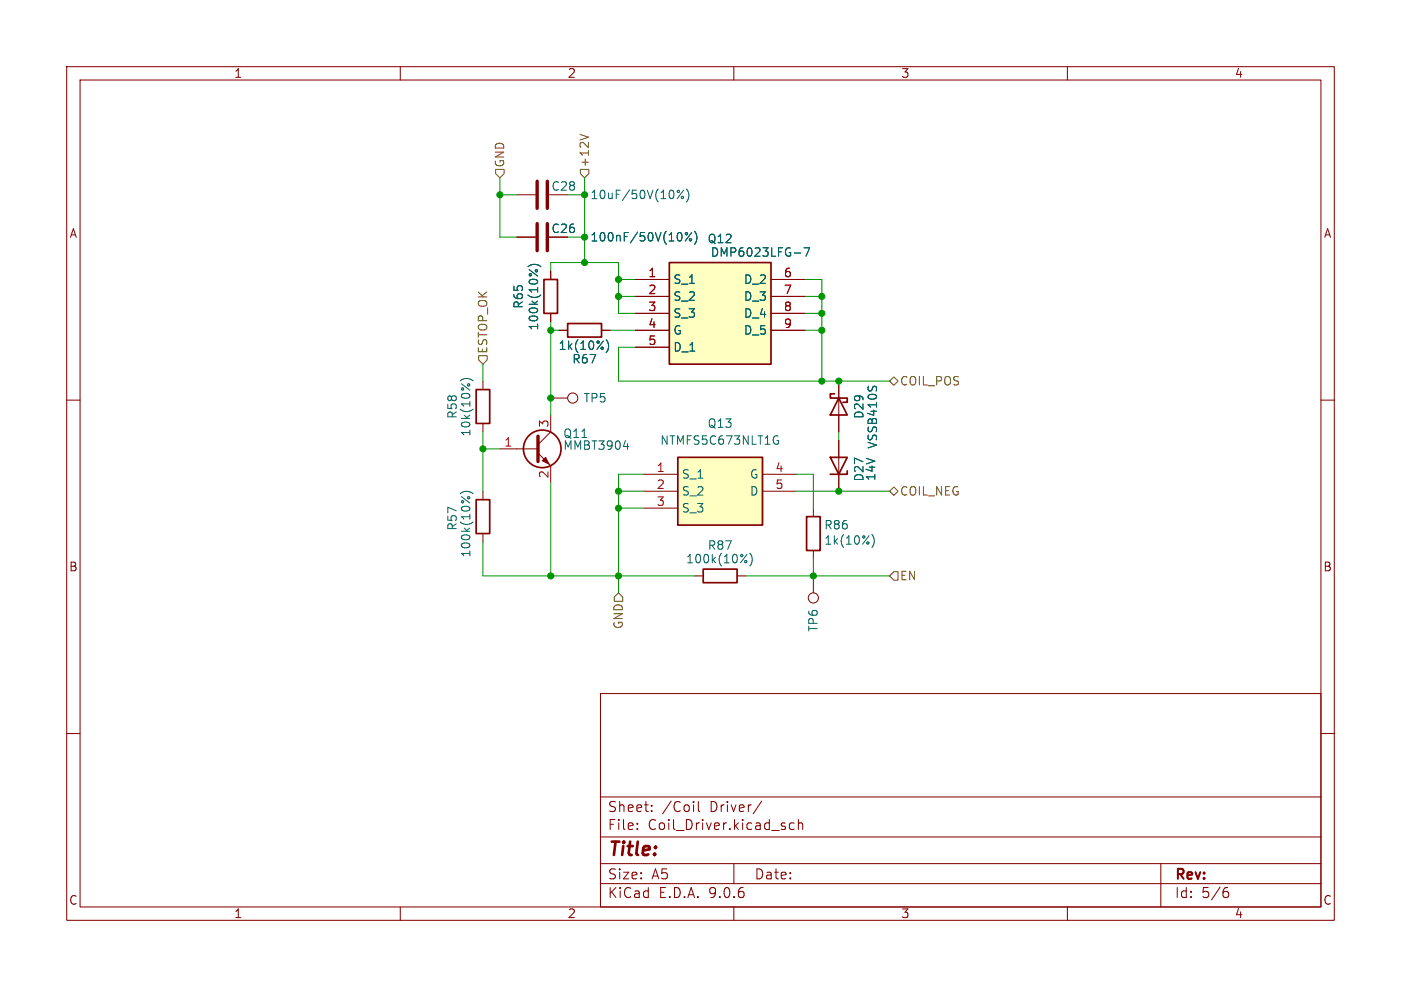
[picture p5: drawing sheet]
(kicad_sch
 (version 20250114)
 (generator "eeschema")
 (generator_version "9.0")
 (paper "A5")
 (lib_symbols
  (symbol "Connector:TestPoint"
   (pin_numbers (hide yes))
   (pin_names
    (offset 0.762) (hide yes)) (exclude_from_sim no) (in_bom yes) (on_board yes)
   (property "Reference" "TP" (at 0 6.858 0) (effects (font (size 1.27 1.27))))
   (property "Value" "TestPoint" (at 0 5.08 0) (effects (font (size 1.27 1.27))))
   (property "Footprint" "" (at 5.08 0 0) (effects (font (size 1.27 1.27)) (hide yes)))
   (property "Datasheet" "~" (at 5.08 0 0) (effects (font (size 1.27 1.27)) (hide yes)))
   (property "Description" "test point" (at 0 0 0) (effects (font (size 1.27 1.27)) (hide yes)))
   (symbol "TestPoint_0_1"
    (circle (center 0 3.302) (radius 0.762) (stroke (width 0) (type default)) (fill (type none))))
   (symbol "TestPoint_1_1"
    (pin passive line (at 0 0 90) (length 2.54) (name "1" (effects (font (size 1.27 1.27)))) (number "1" (effects (font (size 1.27 1.27))))))
   (embedded_fonts no))
  (symbol "DMP6023LFG-7:DMP6023LFG-7" (exclude_from_sim no) (in_bom yes) (on_board yes)
   (property "Reference" "Q" (at 21.59 7.62 0) (effects (font (size 1.27 1.27)) (justify left top)))
   (property "Value" "DMP6023LFG-7" (at 21.59 5.08 0) (effects (font (size 1.27 1.27)) (justify left top)))
   (property "Footprint" "DMP4013LFG7" (at 21.59 -94.92 0) (effects (font (size 1.27 1.27)) (justify left top) (hide yes)))
   (property "Datasheet" "https://www.diodes.com//assets/Datasheets/DMP6023LFG.pdf" (at 21.59 -194.92 0) (effects (font (size 1.27 1.27)) (justify left top) (hide yes)))
   (property "Description" "MOSFET P-Ch 60V Enh Mode 20Vgs 53.1nC 2569pF" (at 0 0 0) (effects (font (size 1.27 1.27)) (hide yes)))
   (property "Height" "0.8" (at 21.59 -394.92 0) (effects (font (size 1.27 1.27)) (justify left top) (hide yes)))
   (property "Mouser Part Number" "621-DMP6023LFG-7" (at 21.59 -494.92 0) (effects (font (size 1.27 1.27)) (justify left top) (hide yes)))
   (property "Mouser Price/Stock" "https://www.mouser.co.uk/ProductDetail/Diodes-Incorporated/DMP6023LFG-7?qs=jXf%2FRVhl83b2UMgqtPawqQ%3D%3D" (at 21.59 -594.92 0) (effects (font (size 1.27 1.27)) (justify left top) (hide yes)))
   (property "Manufacturer_Name" "Diodes Incorporated" (at 21.59 -694.92 0) (effects (font (size 1.27 1.27)) (justify left top) (hide yes)))
   (property "Manufacturer_Part_Number" "DMP6023LFG-7" (at 21.59 -794.92 0) (effects (font (size 1.27 1.27)) (justify left top) (hide yes)))
   (symbol "DMP6023LFG-7_1_1"
    (rectangle (start 5.08 2.54) (end 20.32 -12.7) (stroke (width 0.254) (type default)) (fill (type background)))
    (pin passive line (at 0 0 0) (length 5.08) (name "S_1" (effects (font (size 1.27 1.27)))) (number "1" (effects (font (size 1.27 1.27)))))
    (pin passive line (at 0 -2.54 0) (length 5.08) (name "S_2" (effects (font (size 1.27 1.27)))) (number "2" (effects (font (size 1.27 1.27)))))
    (pin passive line (at 0 -5.08 0) (length 5.08) (name "S_3" (effects (font (size 1.27 1.27)))) (number "3" (effects (font (size 1.27 1.27)))))
    (pin passive line (at 0 -7.62 0) (length 5.08) (name "G" (effects (font (size 1.27 1.27)))) (number "4" (effects (font (size 1.27 1.27)))))
    (pin passive line (at 0 -10.16 0) (length 5.08) (name "D_1" (effects (font (size 1.27 1.27)))) (number "5" (effects (font (size 1.27 1.27)))))
    (pin passive line (at 25.4 0 180) (length 5.08) (name "D_2" (effects (font (size 1.27 1.27)))) (number "6" (effects (font (size 1.27 1.27)))))
    (pin passive line (at 25.4 -2.54 180) (length 5.08) (name "D_3" (effects (font (size 1.27 1.27)))) (number "7" (effects (font (size 1.27 1.27)))))
    (pin passive line (at 25.4 -5.08 180) (length 5.08) (name "D_4" (effects (font (size 1.27 1.27)))) (number "8" (effects (font (size 1.27 1.27)))))
    (pin passive line (at 25.4 -7.62 180) (length 5.08) (name "D_5" (effects (font (size 1.27 1.27)))) (number "9" (effects (font (size 1.27 1.27))))))
   (embedded_fonts no))
  (symbol "Device:C"
   (pin_numbers (hide yes))
   (pin_names
    (offset 0.254)) (exclude_from_sim no) (in_bom yes) (on_board yes)
   (property "Reference" "C" (at 0.635 2.54 0) (effects (font (size 1.27 1.27)) (justify left)))
   (property "Value" "C" (at 0.635 -2.54 0) (effects (font (size 1.27 1.27)) (justify left)))
   (property "Footprint" "" (at 0.9652 -3.81 0) (effects (font (size 1.27 1.27)) (hide yes)))
   (property "Datasheet" "~" (at 0 0 0) (effects (font (size 1.27 1.27)) (hide yes)))
   (property "Description" "Unpolarized capacitor" (at 0 0 0) (effects (font (size 1.27 1.27)) (hide yes)))
   (symbol "C_0_1"
    (polyline (pts (xy -2.032 0.762) (xy 2.032 0.762)) (stroke (width 0.508) (type default)) (fill (type none)))
    (polyline (pts (xy -2.032 -0.762) (xy 2.032 -0.762)) (stroke (width 0.508) (type default)) (fill (type none))))
   (symbol "C_1_1"
    (pin passive line (at 0 3.81 270) (length 2.794) (name "~" (effects (font (size 1.27 1.27)))) (number "1" (effects (font (size 1.27 1.27)))))
    (pin passive line (at 0 -3.81 90) (length 2.794) (name "~" (effects (font (size 1.27 1.27)))) (number "2" (effects (font (size 1.27 1.27))))))
   (embedded_fonts no))
  (symbol "Device:D_Schottky"
   (pin_numbers (hide yes))
   (pin_names
    (offset 1.016) (hide yes)) (exclude_from_sim no) (in_bom yes) (on_board yes)
   (property "Reference" "D" (at 0 2.54 0) (effects (font (size 1.27 1.27))))
   (property "Value" "D_Schottky" (at 0 -2.54 0) (effects (font (size 1.27 1.27))))
   (property "Footprint" "" (at 0 0 0) (effects (font (size 1.27 1.27)) (hide yes)))
   (property "Datasheet" "~" (at 0 0 0) (effects (font (size 1.27 1.27)) (hide yes)))
   (property "Description" "Schottky diode" (at 0 0 0) (effects (font (size 1.27 1.27)) (hide yes)))
   (symbol "D_Schottky_0_1"
    (polyline (pts (xy -1.905 0.635) (xy -1.905 1.27) (xy -1.27 1.27) (xy -1.27 -1.27) (xy -0.635 -1.27) (xy -0.635 -0.635)) (stroke (width 0.254) (type default)) (fill (type none)))
    (polyline (pts (xy 1.27 1.27) (xy 1.27 -1.27) (xy -1.27 0) (xy 1.27 1.27)) (stroke (width 0.254) (type default)) (fill (type none)))
    (polyline (pts (xy 1.27 0) (xy -1.27 0)) (stroke (width 0) (type default)) (fill (type none))))
   (symbol "D_Schottky_1_1"
    (pin passive line (at -3.81 0 0) (length 2.54) (name "K" (effects (font (size 1.27 1.27)))) (number "1" (effects (font (size 1.27 1.27)))))
    (pin passive line (at 3.81 0 180) (length 2.54) (name "A" (effects (font (size 1.27 1.27)))) (number "2" (effects (font (size 1.27 1.27))))))
   (embedded_fonts no))
  (symbol "Device:D_Zener"
   (pin_numbers (hide yes))
   (pin_names
    (offset 1.016) (hide yes)) (exclude_from_sim no) (in_bom yes) (on_board yes)
   (property "Reference" "D" (at 0 2.54 0) (effects (font (size 1.27 1.27))))
   (property "Value" "D_Zener" (at 0 -2.54 0) (effects (font (size 1.27 1.27))))
   (property "Footprint" "" (at 0 0 0) (effects (font (size 1.27 1.27)) (hide yes)))
   (property "Datasheet" "~" (at 0 0 0) (effects (font (size 1.27 1.27)) (hide yes)))
   (property "Description" "Zener diode" (at 0 0 0) (effects (font (size 1.27 1.27)) (hide yes)))
   (symbol "D_Zener_0_1"
    (polyline (pts (xy -1.27 -1.27) (xy -1.27 1.27) (xy -0.762 1.27)) (stroke (width 0.254) (type default)) (fill (type none)))
    (polyline (pts (xy 1.27 0) (xy -1.27 0)) (stroke (width 0) (type default)) (fill (type none)))
    (polyline (pts (xy 1.27 -1.27) (xy 1.27 1.27) (xy -1.27 0) (xy 1.27 -1.27)) (stroke (width 0.254) (type default)) (fill (type none))))
   (symbol "D_Zener_1_1"
    (pin passive line (at -3.81 0 0) (length 2.54) (name "K" (effects (font (size 1.27 1.27)))) (number "1" (effects (font (size 1.27 1.27)))))
    (pin passive line (at 3.81 0 180) (length 2.54) (name "A" (effects (font (size 1.27 1.27)))) (number "2" (effects (font (size 1.27 1.27))))))
   (embedded_fonts no))
  (symbol "Device:R"
   (pin_numbers (hide yes))
   (pin_names
    (offset 0)) (exclude_from_sim no) (in_bom yes) (on_board yes)
   (property "Reference" "R" (at 2.032 0 90) (effects (font (size 1.27 1.27))))
   (property "Value" "R" (at 0 0 90) (effects (font (size 1.27 1.27))))
   (property "Footprint" "" (at -1.778 0 90) (effects (font (size 1.27 1.27)) (hide yes)))
   (property "Datasheet" "~" (at 0 0 0) (effects (font (size 1.27 1.27)) (hide yes)))
   (property "Description" "Resistor" (at 0 0 0) (effects (font (size 1.27 1.27)) (hide yes)))
   (symbol "R_0_1"
    (rectangle (start -1.016 -2.54) (end 1.016 2.54) (stroke (width 0.254) (type default)) (fill (type none))))
   (symbol "R_1_1"
    (pin passive line (at 0 3.81 270) (length 1.27) (name "~" (effects (font (size 1.27 1.27)))) (number "1" (effects (font (size 1.27 1.27)))))
    (pin passive line (at 0 -3.81 90) (length 1.27) (name "~" (effects (font (size 1.27 1.27)))) (number "2" (effects (font (size 1.27 1.27))))))
   (embedded_fonts no))
  (symbol "NTMFS5C673NLT1G:NTMFS5C673NLT1G" (exclude_from_sim no) (in_bom yes) (on_board yes)
   (property "Reference" "Q" (at 19.05 7.62 0) (effects (font (size 1.27 1.27)) (justify left top)))
   (property "Value" "NTMFS5C673NLT1G" (at 19.05 5.08 0) (effects (font (size 1.27 1.27)) (justify left top)))
   (property "Footprint" "NRVTS10100EMFST1G" (at 19.05 -94.92 0) (effects (font (size 1.27 1.27)) (justify left top) (hide yes)))
   (property "Datasheet" "https://www.onsemi.com/pub/Collateral/NTMFS5C673NL-D.PDF" (at 19.05 -194.92 0) (effects (font (size 1.27 1.27)) (justify left top) (hide yes)))
   (property "Description" "Low RDS(on); Low input capacitance; Maximum junction temperature of 175C; RoHS Compliant" (at 0 0 0) (effects (font (size 1.27 1.27)) (hide yes)))
   (property "Height" "" (at 19.05 -394.92 0) (effects (font (size 1.27 1.27)) (justify left top) (hide yes)))
   (property "Mouser Part Number" "863-NTMFS5C673NLT1G" (at 19.05 -494.92 0) (effects (font (size 1.27 1.27)) (justify left top) (hide yes)))
   (property "Mouser Price/Stock" "https://www.mouser.co.uk/ProductDetail/onsemi/NTMFS5C673NLT1G?qs=tCMd4XlZ%2FiAxxjsFaegWng%3D%3D" (at 19.05 -594.92 0) (effects (font (size 1.27 1.27)) (justify left top) (hide yes)))
   (property "Manufacturer_Name" "onsemi" (at 19.05 -694.92 0) (effects (font (size 1.27 1.27)) (justify left top) (hide yes)))
   (property "Manufacturer_Part_Number" "NTMFS5C673NLT1G" (at 19.05 -794.92 0) (effects (font (size 1.27 1.27)) (justify left top) (hide yes)))
   (symbol "NTMFS5C673NLT1G_1_1"
    (rectangle (start 5.08 2.54) (end 17.78 -7.62) (stroke (width 0.254) (type default)) (fill (type background)))
    (pin passive line (at 0 0 0) (length 5.08) (name "S_1" (effects (font (size 1.27 1.27)))) (number "1" (effects (font (size 1.27 1.27)))))
    (pin passive line (at 0 -2.54 0) (length 5.08) (name "S_2" (effects (font (size 1.27 1.27)))) (number "2" (effects (font (size 1.27 1.27)))))
    (pin passive line (at 0 -5.08 0) (length 5.08) (name "S_3" (effects (font (size 1.27 1.27)))) (number "3" (effects (font (size 1.27 1.27)))))
    (pin passive line (at 22.86 0 180) (length 5.08) (name "G" (effects (font (size 1.27 1.27)))) (number "4" (effects (font (size 1.27 1.27)))))
    (pin passive line (at 22.86 -2.54 180) (length 5.08) (name "D" (effects (font (size 1.27 1.27)))) (number "5" (effects (font (size 1.27 1.27))))))
   (embedded_fonts no))
  (symbol "Transistor_BJT:MMBT3904"
   (pin_names
    (offset 0) (hide yes)) (exclude_from_sim no) (in_bom yes) (on_board yes)
   (property "Reference" "Q" (at 5.08 1.905 0) (effects (font (size 1.27 1.27)) (justify left)))
   (property "Value" "MMBT3904" (at 5.08 0 0) (effects (font (size 1.27 1.27)) (justify left)))
   (property "Footprint" "Package_TO_SOT_SMD:SOT-23" (at 5.08 -1.905 0) (effects (font (size 1.27 1.27)
    (italic yes)) (justify left) (hide yes)))
   (property "Datasheet" "https://www.onsemi.com/pdf/datasheet/pzt3904-d.pdf" (at 0 0 0) (effects (font (size 1.27 1.27)) (justify left) (hide yes)))
   (property "Description" "0.2A Ic, 40V Vce, Small Signal NPN Transistor, SOT-23" (at 0 0 0) (effects (font (size 1.27 1.27)) (hide yes)))
   (symbol "MMBT3904_0_1"
    (polyline (pts (xy -2.54 0) (xy 0.635 0)) (stroke (width 0) (type default)) (fill (type none)))
    (polyline (pts (xy 0.635 1.905) (xy 0.635 -1.905)) (stroke (width 0.508) (type default)) (fill (type none)))
    (circle (center 1.27 0) (radius 2.8194) (stroke (width 0.254) (type default)) (fill (type none))))
   (symbol "MMBT3904_1_1"
    (polyline (pts (xy 0.635 0.635) (xy 2.54 2.54)) (stroke (width 0) (type default)) (fill (type none)))
    (polyline (pts (xy 0.635 -0.635) (xy 2.54 -2.54)) (stroke (width 0) (type default)) (fill (type none)))
    (polyline (pts (xy 1.27 -1.778) (xy 1.778 -1.27) (xy 2.286 -2.286) (xy 1.27 -1.778)) (stroke (width 0) (type default)) (fill (type outline)))
    (pin input line (at -5.08 0 0) (length 2.54) (name "B" (effects (font (size 1.27 1.27)))) (number "1" (effects (font (size 1.27 1.27)))))
    (pin passive line (at 2.54 5.08 270) (length 2.54) (name "C" (effects (font (size 1.27 1.27)))) (number "3" (effects (font (size 1.27 1.27)))))
    (pin passive line (at 2.54 -5.08 90) (length 2.54) (name "E" (effects (font (size 1.27 1.27)))) (number "2" (effects (font (size 1.27 1.27))))))
   (embedded_fonts no)))
 (junction
  (at 92.71 44.45)
  (diameter 0)
  (color 0 0 0 0))
 (junction
  (at 92.71 86.36)
  (diameter 0)
  (color 0 0 0 0))
 (junction
  (at 87.63 35.56)
  (diameter 0)
  (color 0 0 0 0))
 (junction
  (at 72.39 67.31)
  (diameter 0)
  (color 0 0 0 0))
 (junction
  (at 123.19 57.15)
  (diameter 0)
  (color 0 0 0 0))
 (junction
  (at 123.19 46.99)
  (diameter 0)
  (color 0 0 0 0))
 (junction
  (at 123.19 44.45)
  (diameter 0)
  (color 0 0 0 0))
 (junction
  (at 87.63 29.21)
  (diameter 0)
  (color 0 0 0 0))
 (junction
  (at 92.71 41.91)
  (diameter 0)
  (color 0 0 0 0))
 (junction
  (at 82.55 59.69)
  (diameter 0)
  (color 0 0 0 0))
 (junction
  (at 121.92 86.36)
  (diameter 0)
  (color 0 0 0 0))
 (junction
  (at 92.71 76.2)
  (diameter 0)
  (color 0 0 0 0))
 (junction
  (at 125.73 73.66)
  (diameter 0)
  (color 0 0 0 0))
 (junction
  (at 123.19 49.53)
  (diameter 0)
  (color 0 0 0 0))
 (junction
  (at 74.93 29.21)
  (diameter 0)
  (color 0 0 0 0))
 (junction
  (at 82.55 49.53)
  (diameter 0)
  (color 0 0 0 0))
 (junction
  (at 125.73 57.15)
  (diameter 0)
  (color 0 0 0 0))
 (junction
  (at 87.63 39.37)
  (diameter 0)
  (color 0 0 0 0))
 (junction
  (at 92.71 73.66)
  (diameter 0)
  (color 0 0 0 0))
 (junction
  (at 82.55 86.36)
  (diameter 0)
  (color 0 0 0 0))
 (wire
  (pts (xy 92.71 57.15) (xy 123.19 57.15))
  (stroke (width 0) (type default)))
 (wire
  (pts (xy 72.39 67.31) (xy 74.93 67.31))
  (stroke (width 0) (type default)))
 (wire
  (pts (xy 121.92 76.2) (xy 121.92 71.12))
  (stroke (width 0) (type default)))
 (wire
  (pts (xy 82.55 49.53) (xy 83.82 49.53))
  (stroke (width 0) (type default)))
 (wire
  (pts (xy 92.71 44.45) (xy 95.25 44.45))
  (stroke (width 0) (type default)))
 (wire
  (pts (xy 92.71 73.66) (xy 96.52 73.66))
  (stroke (width 0) (type default)))
 (wire
  (pts (xy 72.39 54.61) (xy 72.39 57.15))
  (stroke (width 0) (type default)))
 (wire
  (pts (xy 92.71 39.37) (xy 92.71 41.91))
  (stroke (width 0) (type default)))
 (wire
  (pts (xy 72.39 73.66) (xy 72.39 67.31))
  (stroke (width 0) (type default)))
 (wire
  (pts (xy 92.71 71.12) (xy 92.71 73.66))
  (stroke (width 0) (type default)))
 (wire
  (pts (xy 87.63 29.21) (xy 87.63 35.56))
  (stroke (width 0) (type default)))
 (wire
  (pts (xy 87.63 26.67) (xy 87.63 29.21))
  (stroke (width 0) (type default)))
 (wire
  (pts (xy 74.93 29.21) (xy 77.47 29.21))
  (stroke (width 0) (type default)))
 (wire
  (pts (xy 92.71 52.07) (xy 92.71 57.15))
  (stroke (width 0) (type default)))
 (wire
  (pts (xy 82.55 49.53) (xy 82.55 48.26))
  (stroke (width 0) (type default)))
 (wire
  (pts (xy 133.35 73.66) (xy 125.73 73.66))
  (stroke (width 0) (type default)))
 (wire
  (pts (xy 74.93 29.21) (xy 74.93 35.56))
  (stroke (width 0) (type default)))
 (wire
  (pts (xy 119.38 73.66) (xy 125.73 73.66))
  (stroke (width 0) (type default)))
 (wire
  (pts (xy 123.19 41.91) (xy 123.19 44.45))
  (stroke (width 0) (type default)))
 (wire
  (pts (xy 74.93 26.67) (xy 74.93 29.21))
  (stroke (width 0) (type default)))
 (wire
  (pts (xy 82.55 49.53) (xy 82.55 59.69))
  (stroke (width 0) (type default)))
 (wire
  (pts (xy 95.25 52.07) (xy 92.71 52.07))
  (stroke (width 0) (type default)))
 (wire
  (pts (xy 92.71 73.66) (xy 92.71 76.2))
  (stroke (width 0) (type default)))
 (wire
  (pts (xy 82.55 86.36) (xy 92.71 86.36))
  (stroke (width 0) (type default)))
 (wire
  (pts (xy 92.71 46.99) (xy 95.25 46.99))
  (stroke (width 0) (type default)))
 (wire
  (pts (xy 121.92 86.36) (xy 121.92 83.82))
  (stroke (width 0) (type default)))
 (wire
  (pts (xy 74.93 35.56) (xy 77.47 35.56))
  (stroke (width 0) (type default)))
 (wire
  (pts (xy 120.65 46.99) (xy 123.19 46.99))
  (stroke (width 0) (type default)))
 (wire
  (pts (xy 96.52 71.12) (xy 92.71 71.12))
  (stroke (width 0) (type default)))
 (wire
  (pts (xy 123.19 46.99) (xy 123.19 49.53))
  (stroke (width 0) (type default)))
 (wire
  (pts (xy 85.09 29.21) (xy 87.63 29.21))
  (stroke (width 0) (type default)))
 (wire
  (pts (xy 123.19 44.45) (xy 123.19 46.99))
  (stroke (width 0) (type default)))
 (wire
  (pts (xy 92.71 41.91) (xy 92.71 44.45))
  (stroke (width 0) (type default)))
 (wire
  (pts (xy 91.44 49.53) (xy 95.25 49.53))
  (stroke (width 0) (type default)))
 (wire
  (pts (xy 119.38 71.12) (xy 121.92 71.12))
  (stroke (width 0) (type default)))
 (wire
  (pts (xy 72.39 86.36) (xy 82.55 86.36))
  (stroke (width 0) (type default)))
 (wire
  (pts (xy 120.65 44.45) (xy 123.19 44.45))
  (stroke (width 0) (type default)))
 (wire
  (pts (xy 95.25 41.91) (xy 92.71 41.91))
  (stroke (width 0) (type default)))
 (wire
  (pts (xy 92.71 44.45) (xy 92.71 46.99))
  (stroke (width 0) (type default)))
 (wire
  (pts (xy 125.73 64.77) (xy 125.73 66.04))
  (stroke (width 0) (type default)))
 (wire
  (pts (xy 87.63 39.37) (xy 92.71 39.37))
  (stroke (width 0) (type default)))
 (wire
  (pts (xy 92.71 86.36) (xy 92.71 76.2))
  (stroke (width 0) (type default)))
 (wire
  (pts (xy 120.65 41.91) (xy 123.19 41.91))
  (stroke (width 0) (type default)))
 (wire
  (pts (xy 92.71 88.9) (xy 92.71 86.36))
  (stroke (width 0) (type default)))
 (wire
  (pts (xy 133.35 86.36) (xy 121.92 86.36))
  (stroke (width 0) (type default)))
 (wire
  (pts (xy 120.65 49.53) (xy 123.19 49.53))
  (stroke (width 0) (type default)))
 (wire
  (pts (xy 82.55 39.37) (xy 87.63 39.37))
  (stroke (width 0) (type default)))
 (wire
  (pts (xy 82.55 72.39) (xy 82.55 86.36))
  (stroke (width 0) (type default)))
 (wire
  (pts (xy 87.63 35.56) (xy 87.63 39.37))
  (stroke (width 0) (type default)))
 (wire
  (pts (xy 92.71 76.2) (xy 96.52 76.2))
  (stroke (width 0) (type default)))
 (wire
  (pts (xy 123.19 57.15) (xy 125.73 57.15))
  (stroke (width 0) (type default)))
 (wire
  (pts (xy 82.55 59.69) (xy 82.55 62.23))
  (stroke (width 0) (type default)))
 (wire
  (pts (xy 123.19 57.15) (xy 123.19 49.53))
  (stroke (width 0) (type default)))
 (wire
  (pts (xy 72.39 64.77) (xy 72.39 67.31))
  (stroke (width 0) (type default)))
 (wire
  (pts (xy 82.55 40.64) (xy 82.55 39.37))
  (stroke (width 0) (type default)))
 (wire
  (pts (xy 72.39 81.28) (xy 72.39 86.36))
  (stroke (width 0) (type default)))
 (wire
  (pts (xy 111.76 86.36) (xy 121.92 86.36))
  (stroke (width 0) (type default)))
 (wire
  (pts (xy 133.35 57.15) (xy 125.73 57.15))
  (stroke (width 0) (type default)))
 (wire
  (pts (xy 85.09 35.56) (xy 87.63 35.56))
  (stroke (width 0) (type default)))
 (wire
  (pts (xy 92.71 86.36) (xy 104.14 86.36))
  (stroke (width 0) (type default)))
 (hierarchical_label "COIL_POS"
  (shape bidirectional)
  (at 133.35 57.15 0)
  (effects (font (size 1.27 1.27)) (justify left)))
 (hierarchical_label "COIL_NEG"
  (shape bidirectional)
  (at 133.35 73.66 0)
  (effects (font (size 1.27 1.27)) (justify left)))
 (hierarchical_label "EN"
  (shape input)
  (at 133.35 86.36 0)
  (effects (font (size 1.27 1.27)) (justify left)))
 (hierarchical_label "GND"
  (shape input)
  (at 92.71 88.9 270)
  (effects (font (size 1.27 1.27)) (justify right)))
 (hierarchical_label "+12V"
  (shape input)
  (at 87.63 26.67 90)
  (effects (font (size 1.27 1.27)) (justify left)))
 (hierarchical_label "GND"
  (shape input)
  (at 74.93 26.67 90)
  (effects (font (size 1.27 1.27)) (justify left)))
 (hierarchical_label "ESTOP_OK"
  (shape input)
  (at 72.39 54.61 90)
  (effects (font (size 1.27 1.27)) (justify left)))
 (symbol
  (lib_id "Device:R")
  (at 121.92 80.01 0)
  (mirror x)
  (unit 1)
  (exclude_from_sim no)
  (in_bom yes)
  (on_board yes)
  (dnp no)
  (property "Reference" "R86" (at 123.444 78.74 0) (effects (font (size 1.27 1.27)) (justify left)))
  (property "Value" "1k(10%)" (at 123.444 81.026 0) (effects (font (size 1.27 1.27)) (justify left)))
  (property "Footprint" "Resistor_SMD:R_0402_1005Metric" (at 120.142 80.01 90) (effects (font (size 1.27 1.27)) (hide yes)))
  (property "Datasheet" "~" (at 121.92 80.01 0) (effects (font (size 1.27 1.27)) (hide yes)))
  (property "Description" "Resistor" (at 121.92 80.01 0) (effects (font (size 1.27 1.27)) (hide yes)))
  (pin "1")
  (pin "2"))
 (symbol
  (lib_id "Device:R")
  (at 107.95 86.36 90)
  (mirror x)
  (unit 1)
  (exclude_from_sim no)
  (in_bom yes)
  (on_board yes)
  (dnp no)
  (property "Reference" "R87" (at 107.95 81.788 90) (effects (font (size 1.27 1.27))))
  (property "Value" "100k(10%)" (at 107.95 83.82 90) (effects (font (size 1.27 1.27))))
  (property "Footprint" "Resistor_SMD:R_0402_1005Metric" (at 107.95 84.582 90) (effects (font (size 1.27 1.27)) (hide yes)))
  (property "Datasheet" "~" (at 107.95 86.36 0) (effects (font (size 1.27 1.27)) (hide yes)))
  (property "Description" "Resistor" (at 107.95 86.36 0) (effects (font (size 1.27 1.27)) (hide yes)))
  (pin "1")
  (pin "2"))
 (symbol
  (lib_id "Transistor_BJT:MMBT3904")
  (at 80.01 67.31 0)
  (unit 1)
  (exclude_from_sim no)
  (in_bom yes)
  (on_board yes)
  (dnp no)
  (property "Reference" "Q11" (at 84.328 65.024 0) (effects (font (size 1.27 1.27)) (justify left)))
  (property "Value" "MMBT3904" (at 84.328 66.8019 0) (effects (font (size 1.27 1.27)) (justify left)))
  (property "Footprint" "Package_TO_SOT_SMD:SOT-23" (at 85.09 69.215 0) (effects (font (size 1.27 1.27)
    (italic yes)) (justify left) (hide yes)))
  (property "Datasheet" "https://www.onsemi.com/pdf/datasheet/pzt3904-d.pdf" (at 80.01 67.31 0) (effects (font (size 1.27 1.27)) (justify left) (hide yes)))
  (property "Description" "0.2A Ic, 40V Vce, Small Signal NPN Transistor, SOT-23" (at 80.01 67.31 0) (effects (font (size 1.27 1.27)) (hide yes)))
  (pin "3")
  (pin "1")
  (pin "2"))
 (symbol
  (lib_id "Device:R")
  (at 72.39 77.47 0)
  (mirror x)
  (unit 1)
  (exclude_from_sim no)
  (in_bom yes)
  (on_board yes)
  (dnp no)
  (property "Reference" "R57" (at 67.818 77.724 90) (effects (font (size 1.27 1.27))))
  (property "Value" "100k(10%)" (at 69.85 78.486 90) (effects (font (size 1.27 1.27))))
  (property "Footprint" "Resistor_SMD:R_0402_1005Metric" (at 70.612 77.47 90) (effects (font (size 1.27 1.27)) (hide yes)))
  (property "Datasheet" "~" (at 72.39 77.47 0) (effects (font (size 1.27 1.27)) (hide yes)))
  (property "Description" "Resistor" (at 72.39 77.47 0) (effects (font (size 1.27 1.27)) (hide yes)))
  (pin "1")
  (pin "2"))
 (symbol
  (lib_id "Device:R")
  (at 82.55 44.45 0)
  (mirror x)
  (unit 1)
  (exclude_from_sim no)
  (in_bom yes)
  (on_board yes)
  (dnp no)
  (property "Reference" "R65" (at 77.724 44.45 90) (effects (font (size 1.27 1.27))))
  (property "Value" "100k(10%)" (at 80.01 44.45 90) (effects (font (size 1.27 1.27))))
  (property "Footprint" "Resistor_SMD:R_0402_1005Metric" (at 80.772 44.45 90) (effects (font (size 1.27 1.27)) (hide yes)))
  (property "Datasheet" "~" (at 82.55 44.45 0) (effects (font (size 1.27 1.27)) (hide yes)))
  (property "Description" "Resistor" (at 82.55 44.45 0) (effects (font (size 1.27 1.27)) (hide yes)))
  (pin "1")
  (pin "2"))
 (symbol
  (lib_id "Device:C")
  (at 81.28 35.56 270)
  (mirror x)
  (unit 1)
  (exclude_from_sim no)
  (in_bom yes)
  (on_board yes)
  (dnp no)
  (property "Reference" "C26" (at 82.55 34.29 90) (effects (font (size 1.27 1.27)) (justify left)))
  (property "Value" "100nF/50V(10%)" (at 88.392 35.56 90) (effects (font (size 1.27 1.27)) (justify left)))
  (property "Footprint" "Capacitor_SMD:C_0402_1005Metric" (at 77.47 34.5948 0) (effects (font (size 1.27 1.27)) (hide yes)))
  (property "Datasheet" "~" (at 81.28 35.56 0) (effects (font (size 1.27 1.27)) (hide yes)))
  (property "Description" "Unpolarized capacitor" (at 81.28 35.56 0) (effects (font (size 1.27 1.27)) (hide yes)))
  (pin "2")
  (pin "1"))
 (symbol
  (lib_id "Connector:TestPoint")
  (at 82.55 59.69 270)
  (mirror x)
  (unit 1)
  (exclude_from_sim no)
  (in_bom yes)
  (on_board yes)
  (dnp no)
  (property "Reference" "TP5" (at 87.376 59.69 90) (effects (font (size 1.27 1.27)) (justify left)))
  (property "Value" "TestPoint" (at 84.5821 57.15 0) (effects (font (size 1.27 1.27)) (justify left) (hide yes)))
  (property "Footprint" "TestPoint:TestPoint_Pad_D1.0mm" (at 82.55 54.61 0) (effects (font (size 1.27 1.27)) (hide yes)))
  (property "Datasheet" "~" (at 82.55 54.61 0) (effects (font (size 1.27 1.27)) (hide yes)))
  (property "Description" "test point" (at 82.55 59.69 0) (effects (font (size 1.27 1.27)) (hide yes)))
  (pin "1"))
 (symbol
  (lib_id "Device:R")
  (at 87.63 49.53 90)
  (unit 1)
  (exclude_from_sim no)
  (in_bom yes)
  (on_board yes)
  (dnp no)
  (property "Reference" "R67" (at 87.63 53.848 90) (effects (font (size 1.27 1.27))))
  (property "Value" "1k(10%)" (at 87.63 51.816 90) (effects (font (size 1.27 1.27))))
  (property "Footprint" "Resistor_SMD:R_0402_1005Metric" (at 87.63 51.308 90) (effects (font (size 1.27 1.27)) (hide yes)))
  (property "Datasheet" "~" (at 87.63 49.53 0) (effects (font (size 1.27 1.27)) (hide yes)))
  (property "Description" "Resistor" (at 87.63 49.53 0) (effects (font (size 1.27 1.27)) (hide yes)))
  (pin "1")
  (pin "2"))
 (symbol
  (lib_id "Device:D_Zener")
  (at 125.73 69.85 270)
  (mirror x)
  (unit 1)
  (exclude_from_sim no)
  (in_bom yes)
  (on_board yes)
  (dnp no)
  (property "Reference" "D27" (at 128.778 70.358 0) (effects (font (size 1.27 1.27))))
  (property "Value" "14V" (at 130.556 70.358 0) (effects (font (size 1.27 1.27))))
  (property "Footprint" "Diode_SMD:D_SOD-123" (at 125.73 69.85 0) (effects (font (size 1.27 1.27)) (hide yes)))
  (property "Datasheet" "https://www.onsemi.com/pub/Collateral/MMSZ5221BT1-D.PDF" (at 125.73 69.85 0) (effects (font (size 1.27 1.27)) (hide yes)))
  (property "Description" "Zener diode SZMMSZ5244BT1G" (at 125.73 69.85 0) (effects (font (size 1.27 1.27)) (hide yes)))
  (pin "1")
  (pin "2"))
 (symbol
  (lib_id "Device:D_Schottky")
  (at 125.73 60.96 90)
  (mirror x)
  (unit 1)
  (exclude_from_sim no)
  (in_bom yes)
  (on_board yes)
  (dnp no)
  (property "Reference" "D29" (at 128.778 60.96 0) (effects (font (size 1.27 1.27))))
  (property "Value" "VSSB410S" (at 130.81 62.484 0) (effects (font (size 1.27 1.27))))
  (property "Footprint" "Diode_SMD:D_SMB" (at 125.73 60.96 0) (effects (font (size 1.27 1.27)) (hide yes)))
  (property "Datasheet" "https://www.vishay.com/doc?89140" (at 125.73 60.96 0) (effects (font (size 1.27 1.27)) (hide yes)))
  (property "Description" "Schottky diode VSSB410S-E3" (at 125.73 60.96 0) (effects (font (size 1.27 1.27)) (hide yes)))
  (pin "2")
  (pin "1"))
 (symbol
  (lib_id "DMP6023LFG-7:DMP6023LFG-7")
  (at 95.25 41.91 0)
  (unit 1)
  (exclude_from_sim no)
  (in_bom yes)
  (on_board yes)
  (dnp no)
  (property "Reference" "Q12" (at 107.95 35.814 0) (effects (font (size 1.27 1.27))))
  (property "Value" "DMP6023LFG-7" (at 114.046 37.846 0) (effects (font (size 1.27 1.27))))
  (property "Footprint" "DMP6023LFG:DMP4013LFG7" (at 116.84 136.83 0) (effects (font (size 1.27 1.27)) (justify left top) (hide yes)))
  (property "Datasheet" "https://www.diodes.com//assets/Datasheets/DMP6023LFG.pdf" (at 116.84 236.83 0) (effects (font (size 1.27 1.27)) (justify left top) (hide yes)))
  (property "Description" "MOSFET P-Ch 60V Enh Mode 20Vgs 53.1nC 2569pF" (at 95.25 41.91 0) (effects (font (size 1.27 1.27)) (hide yes)))
  (property "Height" "0.8" (at 116.84 436.83 0) (effects (font (size 1.27 1.27)) (justify left top) (hide yes)))
  (property "Mouser Part Number" "621-DMP6023LFG-7" (at 116.84 536.83 0) (effects (font (size 1.27 1.27)) (justify left top) (hide yes)))
  (property "Mouser Price/Stock" "https://www.mouser.co.uk/ProductDetail/Diodes-Incorporated/DMP6023LFG-7?qs=jXf%2FRVhl83b2UMgqtPawqQ%3D%3D" (at 116.84 636.83 0) (effects (font (size 1.27 1.27)) (justify left top) (hide yes)))
  (property "Manufacturer_Name" "Diodes Incorporated" (at 116.84 736.83 0) (effects (font (size 1.27 1.27)) (justify left top) (hide yes)))
  (property "Manufacturer_Part_Number" "DMP6023LFG-7" (at 116.84 836.83 0) (effects (font (size 1.27 1.27)) (justify left top) (hide yes)))
  (pin "7")
  (pin "4")
  (pin "8")
  (pin "9")
  (pin "6")
  (pin "2")
  (pin "5")
  (pin "1")
  (pin "3"))
 (symbol
  (lib_id "Device:C")
  (at 81.28 29.21 90)
  (unit 1)
  (exclude_from_sim no)
  (in_bom yes)
  (on_board yes)
  (dnp no)
  (property "Reference" "C28" (at 82.55 27.94 90) (effects (font (size 1.27 1.27)) (justify right)))
  (property "Value" "10uF/50V(10%)" (at 88.392 29.21 90) (effects (font (size 1.27 1.27)) (justify right)))
  (property "Footprint" "Capacitor_SMD:C_1206_3216Metric" (at 85.09 28.2448 0) (effects (font (size 1.27 1.27)) (hide yes)))
  (property "Datasheet" "https://www.samsungsem.com/resources/file/global/support/product_catalog/MLCC.pdf" (at 81.28 29.21 0) (effects (font (size 1.27 1.27)) (hide yes)))
  (property "Description" "Unpolarized capacitor CL31B106KBHNNNE" (at 81.28 29.21 0) (effects (font (size 1.27 1.27)) (hide yes)))
  (pin "2")
  (pin "1"))
 (symbol
  (lib_id "Connector:TestPoint")
  (at 121.92 86.36 0)
  (mirror x)
  (unit 1)
  (exclude_from_sim no)
  (in_bom yes)
  (on_board yes)
  (dnp no)
  (property "Reference" "TP6" (at 121.92 91.186 90) (effects (font (size 1.27 1.27)) (justify left)))
  (property "Value" "TestPoint" (at 124.46 88.3921 0) (effects (font (size 1.27 1.27)) (justify left) (hide yes)))
  (property "Footprint" "TestPoint:TestPoint_Pad_D1.0mm" (at 127 86.36 0) (effects (font (size 1.27 1.27)) (hide yes)))
  (property "Datasheet" "~" (at 127 86.36 0) (effects (font (size 1.27 1.27)) (hide yes)))
  (property "Description" "test point" (at 121.92 86.36 0) (effects (font (size 1.27 1.27)) (hide yes)))
  (pin "1"))
 (symbol
  (lib_id "NTMFS5C673NLT1G:NTMFS5C673NLT1G")
  (at 96.52 71.12 0)
  (unit 1)
  (exclude_from_sim no)
  (in_bom yes)
  (on_board yes)
  (dnp no)
  (fields_autoplaced yes)
  (property "Reference" "Q13" (at 107.95 63.5 0) (effects (font (size 1.27 1.27))))
  (property "Value" "NTMFS5C673NLT1G" (at 107.95 66.04 0) (effects (font (size 1.27 1.27))))
  (property "Footprint" "Package_SO:ONSemi_SO-8FL_488AA" (at 115.57 166.04 0) (effects (font (size 1.27 1.27)) (justify left top) (hide yes)))
  (property "Datasheet" "https://www.onsemi.com/pub/Collateral/NTMFS5C673NL-D.PDF" (at 115.57 266.04 0) (effects (font (size 1.27 1.27)) (justify left top) (hide yes)))
  (property "Description" "Low RDS(on); Low input capacitance; Maximum junction temperature of 175C; RoHS Compliant" (at 96.52 71.12 0) (effects (font (size 1.27 1.27)) (hide yes)))
  (property "Height" "" (at 115.57 466.04 0) (effects (font (size 1.27 1.27)) (justify left top) (hide yes)))
  (property "Mouser Part Number" "863-NTMFS5C673NLT1G" (at 115.57 566.04 0) (effects (font (size 1.27 1.27)) (justify left top) (hide yes)))
  (property "Mouser Price/Stock" "https://www.mouser.co.uk/ProductDetail/onsemi/NTMFS5C673NLT1G?qs=tCMd4XlZ%2FiAxxjsFaegWng%3D%3D" (at 115.57 666.04 0) (effects (font (size 1.27 1.27)) (justify left top) (hide yes)))
  (property "Manufacturer_Name" "onsemi" (at 115.57 766.04 0) (effects (font (size 1.27 1.27)) (justify left top) (hide yes)))
  (property "Manufacturer_Part_Number" "NTMFS5C673NLT1G" (at 115.57 866.04 0) (effects (font (size 1.27 1.27)) (justify left top) (hide yes)))
  (pin "2")
  (pin "1")
  (pin "3")
  (pin "5")
  (pin "4"))
 (symbol
  (lib_id "Device:R")
  (at 72.39 60.96 0)
  (mirror y)
  (unit 1)
  (exclude_from_sim no)
  (in_bom yes)
  (on_board yes)
  (dnp no)
  (property "Reference" "R58" (at 67.818 60.96 90) (effects (font (size 1.27 1.27))))
  (property "Value" "10k(10%)" (at 69.85 60.96 90) (effects (font (size 1.27 1.27))))
  (property "Footprint" "Resistor_SMD:R_0402_1005Metric" (at 74.168 60.96 90) (effects (font (size 1.27 1.27)) (hide yes)))
  (property "Datasheet" "~" (at 72.39 60.96 0) (effects (font (size 1.27 1.27)) (hide yes)))
  (property "Description" "Resistor" (at 72.39 60.96 0) (effects (font (size 1.27 1.27)) (hide yes)))
  (pin "1")
  (pin "2")))
